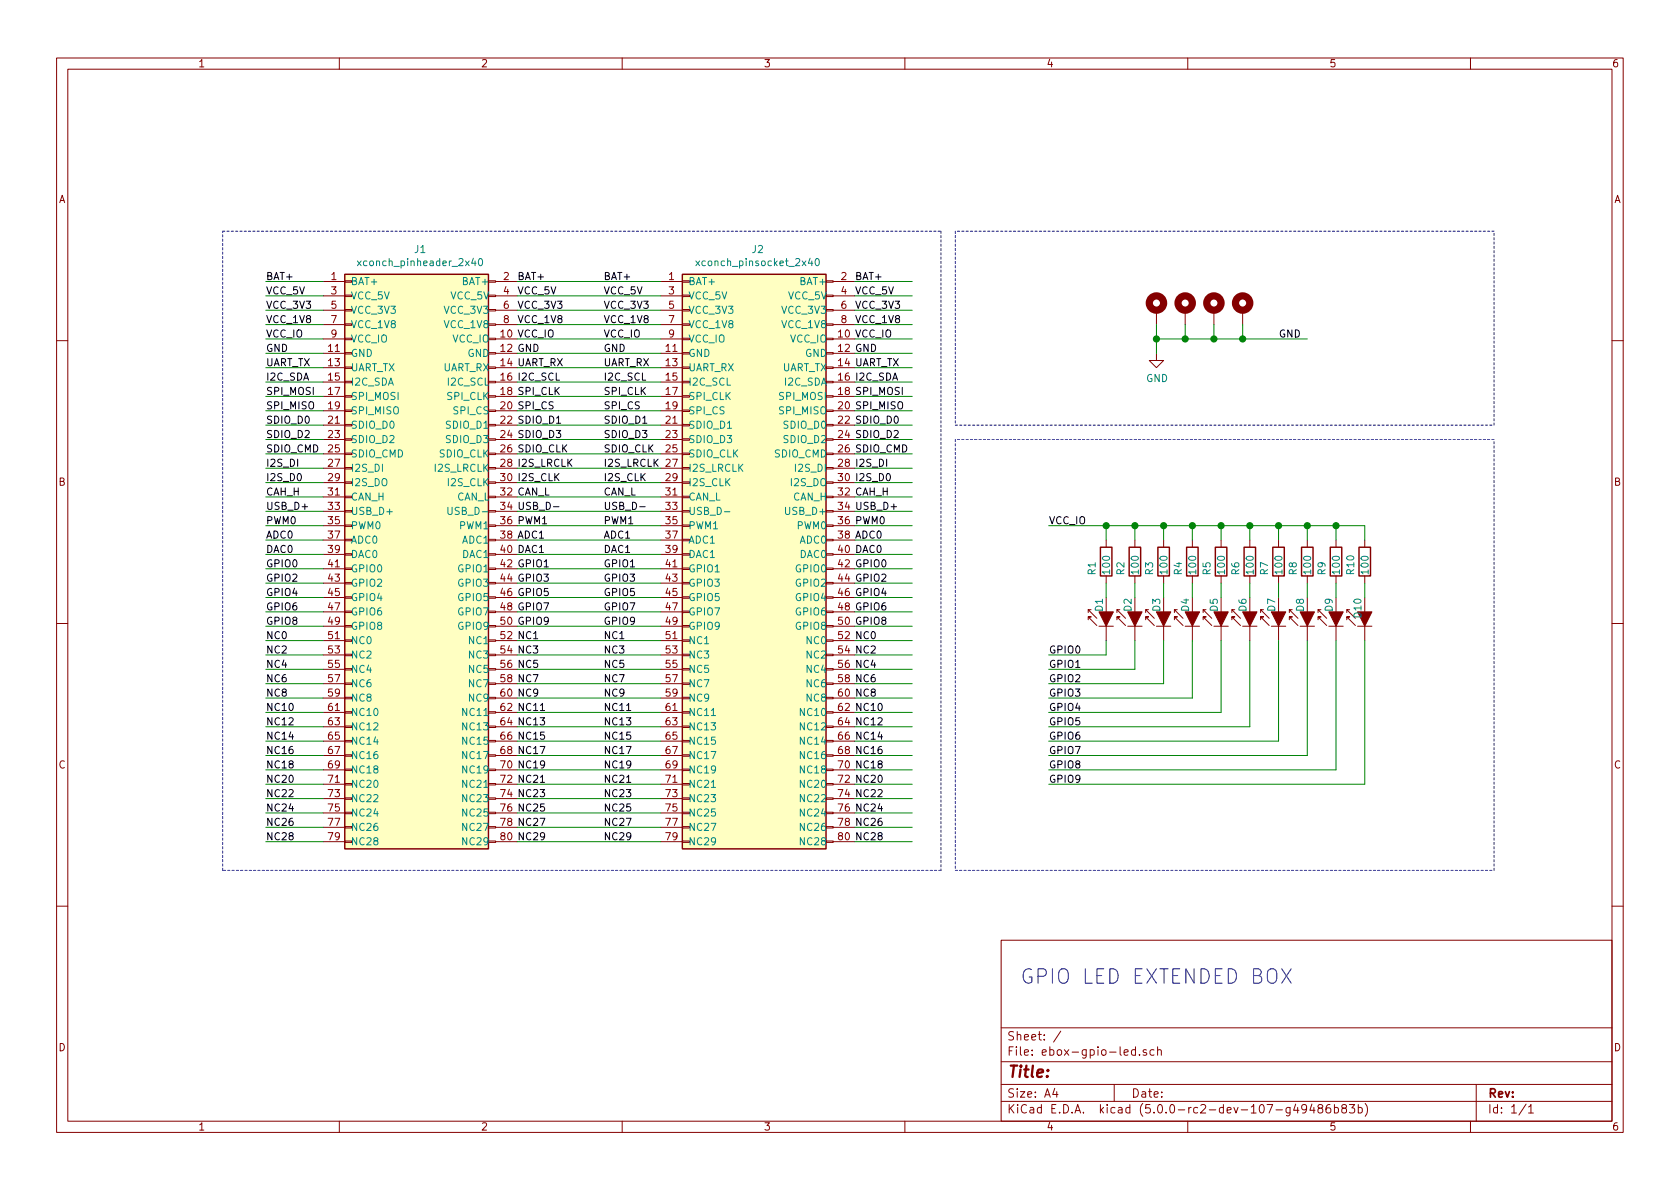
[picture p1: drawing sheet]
EESchema Schematic File Version 4
LIBS:ebox-gpio-led-cache
EELAYER 26 0
EELAYER END
$Descr A4 11693 8268
encoding utf-8
Sheet 1 1
Title ""
Date ""
Rev ""
Comp ""
Comment1 ""
Comment2 ""
Comment3 ""
Comment4 ""
$EndDescr
Text Notes 7100 6850 0    100  ~ 0
GPIO LED EXTENDED BOX
$Comp
L xconch:xconch_pinheader_2x40 J1
U 1 1
P 2950 3900
F 0 "J1" H 2925 6075 50  0000 C CNN
F 1 "xconch_pinheader_2x40" H 2925 5984 50  0000 C CNN
F 2 "xconch:xconch_pinheader_2x40" H 2900 5950 50  0001 C CNN
F 3 "~" H 2900 5950 50  0001 C CNN
	1    2950 3900
	1    0    0    -1  
$EndComp
$Comp
L xconch:xconch_pinsocket_2x40 J2
U 1 1
P 5250 3900
F 0 "J2" H 5275 6075 50  0000 C CNN
F 1 "xconch_pinsocket_2x40" H 5275 5984 50  0000 C CNN
F 2 "xconch:xconch_pinsocket_2x40" H 5250 5950 50  0001 C CNN
F 3 "~" H 5250 5950 50  0001 C CNN
	1    5250 3900
	1    0    0    -1  
$EndComp
Text Label 3600 1950 0    50   ~ 0
BAT+
Text Label 3600 2050 0    50   ~ 0
VCC_5V
Text Label 3600 2150 0    50   ~ 0
VCC_3V3
Text Label 3600 2250 0    50   ~ 0
VCC_1V8
Text Label 3600 2350 0    50   ~ 0
VCC_IO
Text Label 3600 2550 0    50   ~ 0
UART_RX
Text Label 3600 2650 0    50   ~ 0
I2C_SCL
Text Label 3600 2750 0    50   ~ 0
SPI_CLK
Text Label 3600 2850 0    50   ~ 0
SPI_CS
Text Label 3600 3550 0    50   ~ 0
USB_D-
Text Label 3600 3450 0    50   ~ 0
CAN_L
Text Label 3600 2950 0    50   ~ 0
SDIO_D1
Text Label 3600 3050 0    50   ~ 0
SDIO_D3
Text Label 3600 3150 0    50   ~ 0
SDIO_CLK
Text Label 3600 3250 0    50   ~ 0
I2S_LRCLK
Text Label 3600 3350 0    50   ~ 0
I2S_CLK
Text Label 3600 3650 0    50   ~ 0
PWM1
Text Label 3600 3750 0    50   ~ 0
ADC1
Text Label 3600 3850 0    50   ~ 0
DAC1
Text Label 3600 3950 0    50   ~ 0
GPIO1
Text Label 3600 4050 0    50   ~ 0
GPIO3
Text Label 3600 4150 0    50   ~ 0
GPIO5
Text Label 3600 4250 0    50   ~ 0
GPIO7
Text Label 3600 4350 0    50   ~ 0
GPIO9
Text Label 3600 2450 0    50   ~ 0
GND
Text Label 4200 1950 0    50   ~ 0
BAT+
Text Label 4200 2050 0    50   ~ 0
VCC_5V
Text Label 4200 2150 0    50   ~ 0
VCC_3V3
Text Label 4200 2250 0    50   ~ 0
VCC_1V8
Text Label 4200 2350 0    50   ~ 0
VCC_IO
Text Label 4200 2550 0    50   ~ 0
UART_RX
Text Label 4200 2650 0    50   ~ 0
I2C_SCL
Text Label 4200 2750 0    50   ~ 0
SPI_CLK
Text Label 4200 2850 0    50   ~ 0
SPI_CS
Text Label 4200 3550 0    50   ~ 0
USB_D-
Text Label 4200 3450 0    50   ~ 0
CAN_L
Text Label 4200 2950 0    50   ~ 0
SDIO_D1
Text Label 4200 3050 0    50   ~ 0
SDIO_D3
Text Label 4200 3150 0    50   ~ 0
SDIO_CLK
Text Label 4200 3250 0    50   ~ 0
I2S_LRCLK
Text Label 4200 3350 0    50   ~ 0
I2S_CLK
Text Label 4200 3650 0    50   ~ 0
PWM1
Text Label 4200 3750 0    50   ~ 0
ADC1
Text Label 4200 3850 0    50   ~ 0
DAC1
Text Label 4200 3950 0    50   ~ 0
GPIO1
Text Label 4200 4050 0    50   ~ 0
GPIO3
Text Label 4200 4150 0    50   ~ 0
GPIO5
Text Label 4200 4250 0    50   ~ 0
GPIO7
Text Label 4200 4350 0    50   ~ 0
GPIO9
Text Label 4200 2450 0    50   ~ 0
GND
Wire Wire Line
	3600 1950 4600 1950
Wire Wire Line
	3600 2050 4600 2050
Wire Wire Line
	3600 2150 4600 2150
Wire Wire Line
	3600 2250 4600 2250
Wire Wire Line
	3600 2350 4600 2350
Wire Wire Line
	3600 2550 4600 2550
Wire Wire Line
	3600 2650 4600 2650
Wire Wire Line
	3600 2750 4600 2750
Wire Wire Line
	3600 2850 4600 2850
Wire Wire Line
	3600 3550 4600 3550
Wire Wire Line
	3600 3450 4600 3450
Wire Wire Line
	3600 3050 4600 3050
Wire Wire Line
	3600 2950 4600 2950
Wire Wire Line
	3600 3150 4600 3150
Wire Wire Line
	3600 3250 4600 3250
Wire Wire Line
	3600 3350 4600 3350
Wire Wire Line
	3600 3650 4600 3650
Wire Wire Line
	3600 3750 4600 3750
Wire Wire Line
	3600 3850 4600 3850
Wire Wire Line
	3600 3950 4600 3950
Wire Wire Line
	3600 4050 4600 4050
Wire Wire Line
	3600 4150 4600 4150
Wire Wire Line
	3600 4250 4600 4250
Wire Wire Line
	3600 2450 4600 2450
Wire Wire Line
	4600 4550 3600 4550
Wire Wire Line
	3600 4650 4600 4650
Wire Wire Line
	4600 4750 3600 4750
Wire Wire Line
	3600 4850 4600 4850
Wire Wire Line
	3600 4950 4600 4950
Wire Wire Line
	4600 5050 3600 5050
Wire Wire Line
	3600 5150 4600 5150
Wire Wire Line
	4600 5250 3600 5250
Wire Wire Line
	3600 5350 4600 5350
Wire Wire Line
	4600 5450 3600 5450
Wire Wire Line
	3600 5550 4600 5550
Wire Wire Line
	4600 5650 3600 5650
Wire Wire Line
	3600 5750 4600 5750
Wire Wire Line
	4600 5850 3600 5850
Text Label 5950 1950 0    50   ~ 0
BAT+
Text Label 5950 2050 0    50   ~ 0
VCC_5V
Text Label 5950 2150 0    50   ~ 0
VCC_3V3
Text Label 5950 2250 0    50   ~ 0
VCC_1V8
Text Label 5950 2450 0    50   ~ 0
GND
Text Label 5950 2550 0    50   ~ 0
UART_TX
Text Label 5950 2650 0    50   ~ 0
I2C_SDA
Text Label 5950 2750 0    50   ~ 0
SPI_MOSI
Text Label 5950 2850 0    50   ~ 0
SPI_MISO
Text Label 5950 3550 0    50   ~ 0
USB_D+
Text Label 5950 3450 0    50   ~ 0
CAH_H
Text Label 5950 2950 0    50   ~ 0
SDIO_D0
Text Label 5950 3050 0    50   ~ 0
SDIO_D2
Text Label 5950 3150 0    50   ~ 0
SDIO_CMD
Text Label 5950 3250 0    50   ~ 0
I2S_DI
Text Label 5950 3350 0    50   ~ 0
I2S_D0
Text Label 5950 3650 0    50   ~ 0
PWM0
Text Label 5950 3750 0    50   ~ 0
ADC0
Text Label 5950 3850 0    50   ~ 0
DAC0
Text Label 5950 3950 0    50   ~ 0
GPIO0
Text Label 5950 4050 0    50   ~ 0
GPIO2
Text Label 5950 4150 0    50   ~ 0
GPIO4
Text Label 5950 4250 0    50   ~ 0
GPIO6
Text Label 5950 4350 0    50   ~ 0
GPIO8
Text Label 5950 2350 0    50   ~ 0
VCC_IO
Wire Wire Line
	5950 3150 6350 3150
Wire Wire Line
	5950 1950 6350 1950
Wire Wire Line
	5950 2050 6350 2050
Wire Wire Line
	5950 2150 6350 2150
Wire Wire Line
	5950 2250 6350 2250
Wire Wire Line
	5950 2450 6350 2450
Wire Wire Line
	5950 2550 6350 2550
Wire Wire Line
	5950 2650 6350 2650
Wire Wire Line
	5950 2750 6350 2750
Wire Wire Line
	5950 2850 6350 2850
Wire Wire Line
	5950 3550 6350 3550
Wire Wire Line
	5950 3450 6350 3450
Wire Wire Line
	5950 2950 6350 2950
Wire Wire Line
	5950 3050 6350 3050
Wire Wire Line
	5950 3250 6350 3250
Wire Wire Line
	5950 3350 6350 3350
Wire Wire Line
	5950 3650 6350 3650
Wire Wire Line
	5950 3750 6350 3750
Wire Wire Line
	5950 3850 6350 3850
Wire Wire Line
	5950 3950 6350 3950
Wire Wire Line
	5950 4050 6350 4050
Wire Wire Line
	5950 4150 6350 4150
Wire Wire Line
	5950 4250 6350 4250
Wire Wire Line
	5950 4350 6350 4350
Wire Wire Line
	5950 2350 6350 2350
Text Label 1850 1950 0    50   ~ 0
BAT+
Text Label 1850 2050 0    50   ~ 0
VCC_5V
Text Label 1850 2150 0    50   ~ 0
VCC_3V3
Text Label 1850 2250 0    50   ~ 0
VCC_1V8
Text Label 1850 2450 0    50   ~ 0
GND
Text Label 1850 2550 0    50   ~ 0
UART_TX
Text Label 1850 2650 0    50   ~ 0
I2C_SDA
Text Label 1850 2750 0    50   ~ 0
SPI_MOSI
Text Label 1850 2850 0    50   ~ 0
SPI_MISO
Text Label 1850 3550 0    50   ~ 0
USB_D+
Text Label 1850 3450 0    50   ~ 0
CAH_H
Text Label 1850 2950 0    50   ~ 0
SDIO_D0
Text Label 1850 3050 0    50   ~ 0
SDIO_D2
Text Label 1850 3150 0    50   ~ 0
SDIO_CMD
Text Label 1850 3250 0    50   ~ 0
I2S_DI
Text Label 1850 3350 0    50   ~ 0
I2S_D0
Text Label 1850 3650 0    50   ~ 0
PWM0
Text Label 1850 3750 0    50   ~ 0
ADC0
Text Label 1850 3850 0    50   ~ 0
DAC0
Text Label 1850 3950 0    50   ~ 0
GPIO0
Text Label 1850 4050 0    50   ~ 0
GPIO2
Text Label 1850 4150 0    50   ~ 0
GPIO4
Text Label 1850 4250 0    50   ~ 0
GPIO6
Text Label 1850 4350 0    50   ~ 0
GPIO8
Text Label 1850 2350 0    50   ~ 0
VCC_IO
Wire Wire Line
	1850 3150 2250 3150
Wire Wire Line
	1850 1950 2250 1950
Wire Wire Line
	1850 2050 2250 2050
Wire Wire Line
	1850 2150 2250 2150
Wire Wire Line
	1850 2350 2250 2350
Wire Wire Line
	1850 2450 2250 2450
Wire Wire Line
	1850 2550 2250 2550
Wire Wire Line
	1850 2650 2250 2650
Wire Wire Line
	1850 2750 2250 2750
Wire Wire Line
	1850 2850 2250 2850
Wire Wire Line
	1850 3350 2250 3350
Wire Wire Line
	1850 3450 2250 3450
Wire Wire Line
	1850 2950 2250 2950
Wire Wire Line
	1850 3050 2250 3050
Wire Wire Line
	1850 3250 2250 3250
Wire Wire Line
	1850 3550 2250 3550
Wire Wire Line
	1850 3650 2250 3650
Wire Wire Line
	1850 3750 2250 3750
Wire Wire Line
	1850 3850 2250 3850
Wire Wire Line
	1850 3950 2250 3950
Wire Wire Line
	1850 4050 2250 4050
Wire Wire Line
	1850 4150 2250 4150
Wire Wire Line
	1850 4250 2250 4250
Wire Wire Line
	1850 4350 2250 4350
Wire Wire Line
	1850 2250 2250 2250
Wire Wire Line
	3600 4350 4600 4350
Wire Wire Line
	3600 4450 4600 4450
Text Label 3600 4450 0    50   ~ 0
NC1
Text Label 3600 4550 0    50   ~ 0
NC3
Text Label 3600 4650 0    50   ~ 0
NC5
Text Label 3600 4750 0    50   ~ 0
NC7
Text Label 3600 4850 0    50   ~ 0
NC9
Text Label 3600 4950 0    50   ~ 0
NC11
Text Label 3600 5050 0    50   ~ 0
NC13
Text Label 3600 5150 0    50   ~ 0
NC15
Text Label 3600 5250 0    50   ~ 0
NC17
Text Label 3600 5350 0    50   ~ 0
NC19
Text Label 3600 5450 0    50   ~ 0
NC21
Text Label 3600 5550 0    50   ~ 0
NC23
Text Label 3600 5650 0    50   ~ 0
NC25
Text Label 3600 5750 0    50   ~ 0
NC27
Text Label 3600 5850 0    50   ~ 0
NC29
Text Label 4200 4450 0    50   ~ 0
NC1
Text Label 4200 4550 0    50   ~ 0
NC3
Text Label 4200 4650 0    50   ~ 0
NC5
Text Label 4200 4750 0    50   ~ 0
NC7
Text Label 4200 4850 0    50   ~ 0
NC9
Text Label 4200 4950 0    50   ~ 0
NC11
Text Label 4200 5050 0    50   ~ 0
NC13
Text Label 4200 5150 0    50   ~ 0
NC15
Text Label 4200 5250 0    50   ~ 0
NC17
Text Label 4200 5350 0    50   ~ 0
NC19
Text Label 4200 5450 0    50   ~ 0
NC21
Text Label 4200 5550 0    50   ~ 0
NC23
Text Label 4200 5650 0    50   ~ 0
NC25
Text Label 4200 5750 0    50   ~ 0
NC27
Text Label 4200 5850 0    50   ~ 0
NC29
Wire Wire Line
	2250 4450 1850 4450
Text Label 1850 4450 0    50   ~ 0
NC0
Wire Wire Line
	2250 4550 1850 4550
Text Label 1850 4550 0    50   ~ 0
NC2
Wire Wire Line
	2250 4650 1850 4650
Wire Wire Line
	1850 4750 2250 4750
Wire Wire Line
	2250 4850 1850 4850
Wire Wire Line
	1850 4950 2250 4950
Wire Wire Line
	2250 5050 1850 5050
Wire Wire Line
	2250 5150 1850 5150
Wire Wire Line
	1850 5250 2250 5250
Wire Wire Line
	1850 5350 2250 5350
Wire Wire Line
	2250 5450 1850 5450
Wire Wire Line
	1850 5550 2250 5550
Wire Wire Line
	2250 5650 1850 5650
Wire Wire Line
	1850 5750 2250 5750
Wire Wire Line
	2250 5850 1850 5850
Text Label 1850 4650 0    50   ~ 0
NC4
Text Label 1850 4750 0    50   ~ 0
NC6
Text Label 1850 4850 0    50   ~ 0
NC8
Text Label 1850 4950 0    50   ~ 0
NC10
Text Label 1850 5050 0    50   ~ 0
NC12
Text Label 1850 5150 0    50   ~ 0
NC14
Text Label 1850 5250 0    50   ~ 0
NC16
Text Label 1850 5350 0    50   ~ 0
NC18
Text Label 1850 5450 0    50   ~ 0
NC20
Text Label 1850 5550 0    50   ~ 0
NC22
Text Label 1850 5650 0    50   ~ 0
NC24
Text Label 1850 5750 0    50   ~ 0
NC26
Text Label 1850 5850 0    50   ~ 0
NC28
Wire Wire Line
	6350 4450 5950 4450
Text Label 5950 4450 0    50   ~ 0
NC0
Wire Wire Line
	6350 4550 5950 4550
Text Label 5950 4550 0    50   ~ 0
NC2
Wire Wire Line
	6350 4650 5950 4650
Wire Wire Line
	5950 4750 6350 4750
Wire Wire Line
	6350 4850 5950 4850
Wire Wire Line
	5950 4950 6350 4950
Wire Wire Line
	6350 5050 5950 5050
Wire Wire Line
	6350 5150 5950 5150
Wire Wire Line
	5950 5250 6350 5250
Wire Wire Line
	5950 5350 6350 5350
Wire Wire Line
	6350 5450 5950 5450
Wire Wire Line
	5950 5550 6350 5550
Wire Wire Line
	6350 5650 5950 5650
Wire Wire Line
	5950 5750 6350 5750
Wire Wire Line
	6350 5850 5950 5850
Text Label 5950 4650 0    50   ~ 0
NC4
Text Label 5950 4750 0    50   ~ 0
NC6
Text Label 5950 4850 0    50   ~ 0
NC8
Text Label 5950 4950 0    50   ~ 0
NC10
Text Label 5950 5050 0    50   ~ 0
NC12
Text Label 5950 5150 0    50   ~ 0
NC14
Text Label 5950 5250 0    50   ~ 0
NC16
Text Label 5950 5350 0    50   ~ 0
NC18
Text Label 5950 5450 0    50   ~ 0
NC20
Text Label 5950 5550 0    50   ~ 0
NC22
Text Label 5950 5650 0    50   ~ 0
NC24
Text Label 5950 5750 0    50   ~ 0
NC26
Text Label 5950 5850 0    50   ~ 0
NC28
$Comp
L Mechanical:Mounting_Hole_PAD MK1
U 1 1
P 8050 2150
F 0 "MK1" H 8150 2201 50  0001 L CNN
F 1 "Mounting_Hole_PAD" H 8150 2110 50  0001 L CNN
F 2 "MountingHole:MountingHole_3.2mm_M3_Pad_Via" H 8050 2150 50  0001 C CNN
F 3 "" H 8050 2150 50  0001 C CNN
	1    8050 2150
	1    0    0    -1  
$EndComp
$Comp
L Mechanical:Mounting_Hole_PAD MK2
U 1 1
P 8250 2150
F 0 "MK2" H 8350 2201 50  0001 L CNN
F 1 "Mounting_Hole_PAD" H 8350 2110 50  0001 L CNN
F 2 "MountingHole:MountingHole_3.2mm_M3_Pad_Via" H 8250 2150 50  0001 C CNN
F 3 "" H 8250 2150 50  0001 C CNN
	1    8250 2150
	1    0    0    -1  
$EndComp
$Comp
L Mechanical:Mounting_Hole_PAD MK3
U 1 1
P 8450 2150
F 0 "MK3" H 8550 2201 50  0001 L CNN
F 1 "Mounting_Hole_PAD" H 8550 2110 50  0001 L CNN
F 2 "MountingHole:MountingHole_3.2mm_M3_Pad_Via" H 8450 2150 50  0001 C CNN
F 3 "" H 8450 2150 50  0001 C CNN
	1    8450 2150
	1    0    0    -1  
$EndComp
$Comp
L Mechanical:Mounting_Hole_PAD MK4
U 1 1
P 8650 2150
F 0 "MK4" H 8750 2201 50  0001 L CNN
F 1 "Mounting_Hole_PAD" H 8750 2110 50  0001 L CNN
F 2 "MountingHole:MountingHole_3.2mm_M3_Pad_Via" H 8650 2150 50  0001 C CNN
F 3 "" H 8650 2150 50  0001 C CNN
	1    8650 2150
	1    0    0    -1  
$EndComp
Text Label 8900 2350 0    50   ~ 0
GND
$Comp
L power:GND #PWR03
U 1 1
P 8050 2450
F 0 "#PWR03" H 8050 2200 50  0001 C CNN
F 1 "GND" H 8055 2277 50  0000 C CNN
F 2 "" H 8050 2450 50  0001 C CNN
F 3 "" H 8050 2450 50  0001 C CNN
	1    8050 2450
	1    0    0    -1  
$EndComp
Wire Notes Line
	1550 1600 6550 1600
Wire Notes Line
	6550 1600 6550 6050
Wire Notes Line
	6550 6050 1550 6050
Wire Notes Line
	1550 6050 1550 1600
Wire Notes Line
	6650 1600 6650 2950
Wire Notes Line
	6650 2950 10400 2950
Wire Notes Line
	10400 2950 10400 1600
Wire Notes Line
	10400 1600 6650 1600
Wire Notes Line
	6650 3050 6650 6050
Wire Notes Line
	6650 6050 10400 6050
Wire Notes Line
	10400 6050 10400 3050
Wire Notes Line
	10400 3050 6650 3050
Wire Wire Line
	8050 2250 8050 2350
Wire Wire Line
	8050 2350 8250 2350
Connection ~ 8050 2350
Wire Wire Line
	8050 2350 8050 2450
Wire Wire Line
	8250 2250 8250 2350
Connection ~ 8250 2350
Wire Wire Line
	8250 2350 8450 2350
Wire Wire Line
	8450 2250 8450 2350
Connection ~ 8450 2350
Wire Wire Line
	8450 2350 8650 2350
Wire Wire Line
	8650 2250 8650 2350
Wire Wire Line
	8650 2350 9100 2350
Connection ~ 8650 2350
$Comp
L LED:LD271 D1
U 1 1
P 7700 4250
F 0 "D1" H 7800 4300 50  0000 R CNN
F 1 "LD271" V 7605 4172 50  0001 R CNN
F 2 "LED_THT:LED_D3.0mm_Horizontal_O3.81mm_Z2.0mm" H 7700 4425 50  0001 C CNN
F 3 "http://www.alliedelec.com/m/d/40788c34903a719969df15f1fbea1056.pdf" H 7650 4250 50  0001 C CNN
	1    7700 4250
	0    -1   -1   0   
$EndComp
$Comp
L LED:LD271 D2
U 1 1
P 7900 4250
F 0 "D2" H 8000 4300 50  0000 R CNN
F 1 "LD271" V 7805 4172 50  0001 R CNN
F 2 "LED_THT:LED_D3.0mm_Horizontal_O3.81mm_Z2.0mm" H 7900 4425 50  0001 C CNN
F 3 "http://www.alliedelec.com/m/d/40788c34903a719969df15f1fbea1056.pdf" H 7850 4250 50  0001 C CNN
	1    7900 4250
	0    -1   -1   0   
$EndComp
$Comp
L LED:LD271 D3
U 1 1
P 8100 4250
F 0 "D3" H 8200 4300 50  0000 R CNN
F 1 "LD271" V 8005 4172 50  0001 R CNN
F 2 "LED_THT:LED_D3.0mm_Horizontal_O3.81mm_Z2.0mm" H 8100 4425 50  0001 C CNN
F 3 "http://www.alliedelec.com/m/d/40788c34903a719969df15f1fbea1056.pdf" H 8050 4250 50  0001 C CNN
	1    8100 4250
	0    -1   -1   0   
$EndComp
$Comp
L LED:LD271 D4
U 1 1
P 8300 4250
F 0 "D4" H 8400 4300 50  0000 R CNN
F 1 "LD271" V 8205 4172 50  0001 R CNN
F 2 "LED_THT:LED_D3.0mm_Horizontal_O3.81mm_Z2.0mm" H 8300 4425 50  0001 C CNN
F 3 "http://www.alliedelec.com/m/d/40788c34903a719969df15f1fbea1056.pdf" H 8250 4250 50  0001 C CNN
	1    8300 4250
	0    -1   -1   0   
$EndComp
$Comp
L LED:LD271 D5
U 1 1
P 8500 4250
F 0 "D5" H 8600 4300 50  0000 R CNN
F 1 "LD271" V 8405 4172 50  0001 R CNN
F 2 "LED_THT:LED_D3.0mm_Horizontal_O3.81mm_Z2.0mm" H 8500 4425 50  0001 C CNN
F 3 "http://www.alliedelec.com/m/d/40788c34903a719969df15f1fbea1056.pdf" H 8450 4250 50  0001 C CNN
	1    8500 4250
	0    -1   -1   0   
$EndComp
$Comp
L LED:LD271 D6
U 1 1
P 8700 4250
F 0 "D6" H 8800 4300 50  0000 R CNN
F 1 "LD271" V 8605 4172 50  0001 R CNN
F 2 "LED_THT:LED_D3.0mm_Horizontal_O3.81mm_Z2.0mm" H 8700 4425 50  0001 C CNN
F 3 "http://www.alliedelec.com/m/d/40788c34903a719969df15f1fbea1056.pdf" H 8650 4250 50  0001 C CNN
	1    8700 4250
	0    -1   -1   0   
$EndComp
$Comp
L LED:LD271 D7
U 1 1
P 8900 4250
F 0 "D7" H 9000 4300 50  0000 R CNN
F 1 "LD271" V 8805 4172 50  0001 R CNN
F 2 "LED_THT:LED_D3.0mm_Horizontal_O3.81mm_Z2.0mm" H 8900 4425 50  0001 C CNN
F 3 "http://www.alliedelec.com/m/d/40788c34903a719969df15f1fbea1056.pdf" H 8850 4250 50  0001 C CNN
	1    8900 4250
	0    -1   -1   0   
$EndComp
$Comp
L LED:LD271 D8
U 1 1
P 9100 4250
F 0 "D8" H 9200 4300 50  0000 R CNN
F 1 "LD271" V 9005 4172 50  0001 R CNN
F 2 "LED_THT:LED_D3.0mm_Horizontal_O3.81mm_Z2.0mm" H 9100 4425 50  0001 C CNN
F 3 "http://www.alliedelec.com/m/d/40788c34903a719969df15f1fbea1056.pdf" H 9050 4250 50  0001 C CNN
	1    9100 4250
	0    -1   -1   0   
$EndComp
$Comp
L LED:LD271 D9
U 1 1
P 9300 4250
F 0 "D9" H 9400 4300 50  0000 R CNN
F 1 "LD271" V 9205 4172 50  0001 R CNN
F 2 "LED_THT:LED_D3.0mm_Horizontal_O3.81mm_Z2.0mm" H 9300 4425 50  0001 C CNN
F 3 "http://www.alliedelec.com/m/d/40788c34903a719969df15f1fbea1056.pdf" H 9250 4250 50  0001 C CNN
	1    9300 4250
	0    -1   -1   0   
$EndComp
$Comp
L LED:LD271 D10
U 1 1
P 9500 4250
F 0 "D10" H 9600 4300 50  0000 R CNN
F 1 "LD271" V 9405 4172 50  0001 R CNN
F 2 "LED_THT:LED_D3.0mm_Horizontal_O3.81mm_Z2.0mm" H 9500 4425 50  0001 C CNN
F 3 "http://www.alliedelec.com/m/d/40788c34903a719969df15f1fbea1056.pdf" H 9450 4250 50  0001 C CNN
	1    9500 4250
	0    -1   -1   0   
$EndComp
$Comp
L Device:R R1
U 1 1
P 7700 3900
F 0 "R1" V 7600 3800 50  0000 L CNN
F 1 "100" V 7700 3800 50  0000 L CNN
F 2 "Resistor_SMD:R_0402_1005Metric" V 7630 3900 50  0001 C CNN
F 3 "~" H 7700 3900 50  0001 C CNN
	1    7700 3900
	1    0    0    -1  
$EndComp
$Comp
L Device:R R2
U 1 1
P 7900 3900
F 0 "R2" V 7800 3800 50  0000 L CNN
F 1 "100" V 7900 3800 50  0000 L CNN
F 2 "Resistor_SMD:R_0402_1005Metric" V 7830 3900 50  0001 C CNN
F 3 "~" H 7900 3900 50  0001 C CNN
	1    7900 3900
	1    0    0    -1  
$EndComp
$Comp
L Device:R R3
U 1 1
P 8100 3900
F 0 "R3" V 8000 3800 50  0000 L CNN
F 1 "100" V 8100 3800 50  0000 L CNN
F 2 "Resistor_SMD:R_0402_1005Metric" V 8030 3900 50  0001 C CNN
F 3 "~" H 8100 3900 50  0001 C CNN
	1    8100 3900
	1    0    0    -1  
$EndComp
$Comp
L Device:R R4
U 1 1
P 8300 3900
F 0 "R4" V 8200 3800 50  0000 L CNN
F 1 "100" V 8300 3800 50  0000 L CNN
F 2 "Resistor_SMD:R_0402_1005Metric" V 8230 3900 50  0001 C CNN
F 3 "~" H 8300 3900 50  0001 C CNN
	1    8300 3900
	1    0    0    -1  
$EndComp
$Comp
L Device:R R5
U 1 1
P 8500 3900
F 0 "R5" V 8400 3800 50  0000 L CNN
F 1 "100" V 8500 3800 50  0000 L CNN
F 2 "Resistor_SMD:R_0402_1005Metric" V 8430 3900 50  0001 C CNN
F 3 "~" H 8500 3900 50  0001 C CNN
	1    8500 3900
	1    0    0    -1  
$EndComp
$Comp
L Device:R R6
U 1 1
P 8700 3900
F 0 "R6" V 8600 3800 50  0000 L CNN
F 1 "100" V 8700 3800 50  0000 L CNN
F 2 "Resistor_SMD:R_0402_1005Metric" V 8630 3900 50  0001 C CNN
F 3 "~" H 8700 3900 50  0001 C CNN
	1    8700 3900
	1    0    0    -1  
$EndComp
$Comp
L Device:R R7
U 1 1
P 8900 3900
F 0 "R7" V 8800 3800 50  0000 L CNN
F 1 "100" V 8900 3800 50  0000 L CNN
F 2 "Resistor_SMD:R_0402_1005Metric" V 8830 3900 50  0001 C CNN
F 3 "~" H 8900 3900 50  0001 C CNN
	1    8900 3900
	1    0    0    -1  
$EndComp
$Comp
L Device:R R8
U 1 1
P 9100 3900
F 0 "R8" V 9000 3800 50  0000 L CNN
F 1 "100" V 9100 3800 50  0000 L CNN
F 2 "Resistor_SMD:R_0402_1005Metric" V 9030 3900 50  0001 C CNN
F 3 "~" H 9100 3900 50  0001 C CNN
	1    9100 3900
	1    0    0    -1  
$EndComp
$Comp
L Device:R R9
U 1 1
P 9300 3900
F 0 "R9" V 9200 3800 50  0000 L CNN
F 1 "100" V 9300 3800 50  0000 L CNN
F 2 "Resistor_SMD:R_0402_1005Metric" V 9230 3900 50  0001 C CNN
F 3 "~" H 9300 3900 50  0001 C CNN
	1    9300 3900
	1    0    0    -1  
$EndComp
$Comp
L Device:R R10
U 1 1
P 9500 3900
F 0 "R10" V 9400 3800 50  0000 L CNN
F 1 "100" V 9500 3800 50  0000 L CNN
F 2 "Resistor_SMD:R_0402_1005Metric" V 9430 3900 50  0001 C CNN
F 3 "~" H 9500 3900 50  0001 C CNN
	1    9500 3900
	1    0    0    -1  
$EndComp
Wire Wire Line
	7700 4050 7700 4150
Wire Wire Line
	7900 4150 7900 4050
Wire Wire Line
	8100 4050 8100 4150
Wire Wire Line
	8300 4150 8300 4050
Wire Wire Line
	8500 4050 8500 4150
Wire Wire Line
	8700 4150 8700 4050
Wire Wire Line
	8900 4050 8900 4150
Wire Wire Line
	9100 4150 9100 4050
Wire Wire Line
	9300 4050 9300 4150
Wire Wire Line
	9500 4150 9500 4050
Wire Wire Line
	7700 3750 7700 3650
Wire Wire Line
	9500 3650 9500 3750
Wire Wire Line
	9300 3750 9300 3650
Connection ~ 9300 3650
Wire Wire Line
	9300 3650 9500 3650
Wire Wire Line
	9100 3750 9100 3650
Connection ~ 9100 3650
Wire Wire Line
	9100 3650 9300 3650
Wire Wire Line
	8900 3750 8900 3650
Connection ~ 8900 3650
Wire Wire Line
	8900 3650 9100 3650
Wire Wire Line
	8700 3750 8700 3650
Connection ~ 8700 3650
Wire Wire Line
	8700 3650 8900 3650
Wire Wire Line
	8500 3750 8500 3650
Connection ~ 8500 3650
Wire Wire Line
	8500 3650 8700 3650
Wire Wire Line
	8300 3750 8300 3650
Connection ~ 8300 3650
Wire Wire Line
	8300 3650 8500 3650
Wire Wire Line
	8100 3750 8100 3650
Connection ~ 8100 3650
Wire Wire Line
	8100 3650 8300 3650
Wire Wire Line
	7900 3750 7900 3650
Wire Wire Line
	7700 3650 7900 3650
Connection ~ 7900 3650
Wire Wire Line
	7900 3650 8100 3650
Text Label 7300 3650 0    50   ~ 0
VCC_IO
Text Label 7300 4550 0    50   ~ 0
GPIO0
Wire Wire Line
	7700 4450 7700 4550
Wire Wire Line
	7700 4550 7300 4550
Wire Wire Line
	7300 4650 7900 4650
Wire Wire Line
	7900 4650 7900 4450
Wire Wire Line
	7300 4750 8100 4750
Wire Wire Line
	8100 4750 8100 4450
Wire Wire Line
	7300 4850 8300 4850
Wire Wire Line
	8300 4850 8300 4450
Wire Wire Line
	7300 4950 8500 4950
Wire Wire Line
	8500 4950 8500 4450
Wire Wire Line
	7300 5050 8700 5050
Wire Wire Line
	8700 5050 8700 4450
Wire Wire Line
	8900 4450 8900 5150
Wire Wire Line
	8900 5150 7300 5150
Wire Wire Line
	7300 5250 9100 5250
Wire Wire Line
	9100 5250 9100 4450
Wire Wire Line
	9300 4450 9300 5350
Wire Wire Line
	9300 5350 7300 5350
Wire Wire Line
	7300 5450 9500 5450
Wire Wire Line
	9500 5450 9500 4450
Text Label 7300 4650 0    50   ~ 0
GPIO1
Text Label 7300 4750 0    50   ~ 0
GPIO2
Text Label 7300 4850 0    50   ~ 0
GPIO3
Text Label 7300 4950 0    50   ~ 0
GPIO4
Text Label 7300 5050 0    50   ~ 0
GPIO5
Text Label 7300 5150 0    50   ~ 0
GPIO6
Text Label 7300 5250 0    50   ~ 0
GPIO7
Text Label 7300 5350 0    50   ~ 0
GPIO8
Text Label 7300 5450 0    50   ~ 0
GPIO9
Wire Wire Line
	7700 3650 7300 3650
Connection ~ 7700 3650
$EndSCHEMATC
